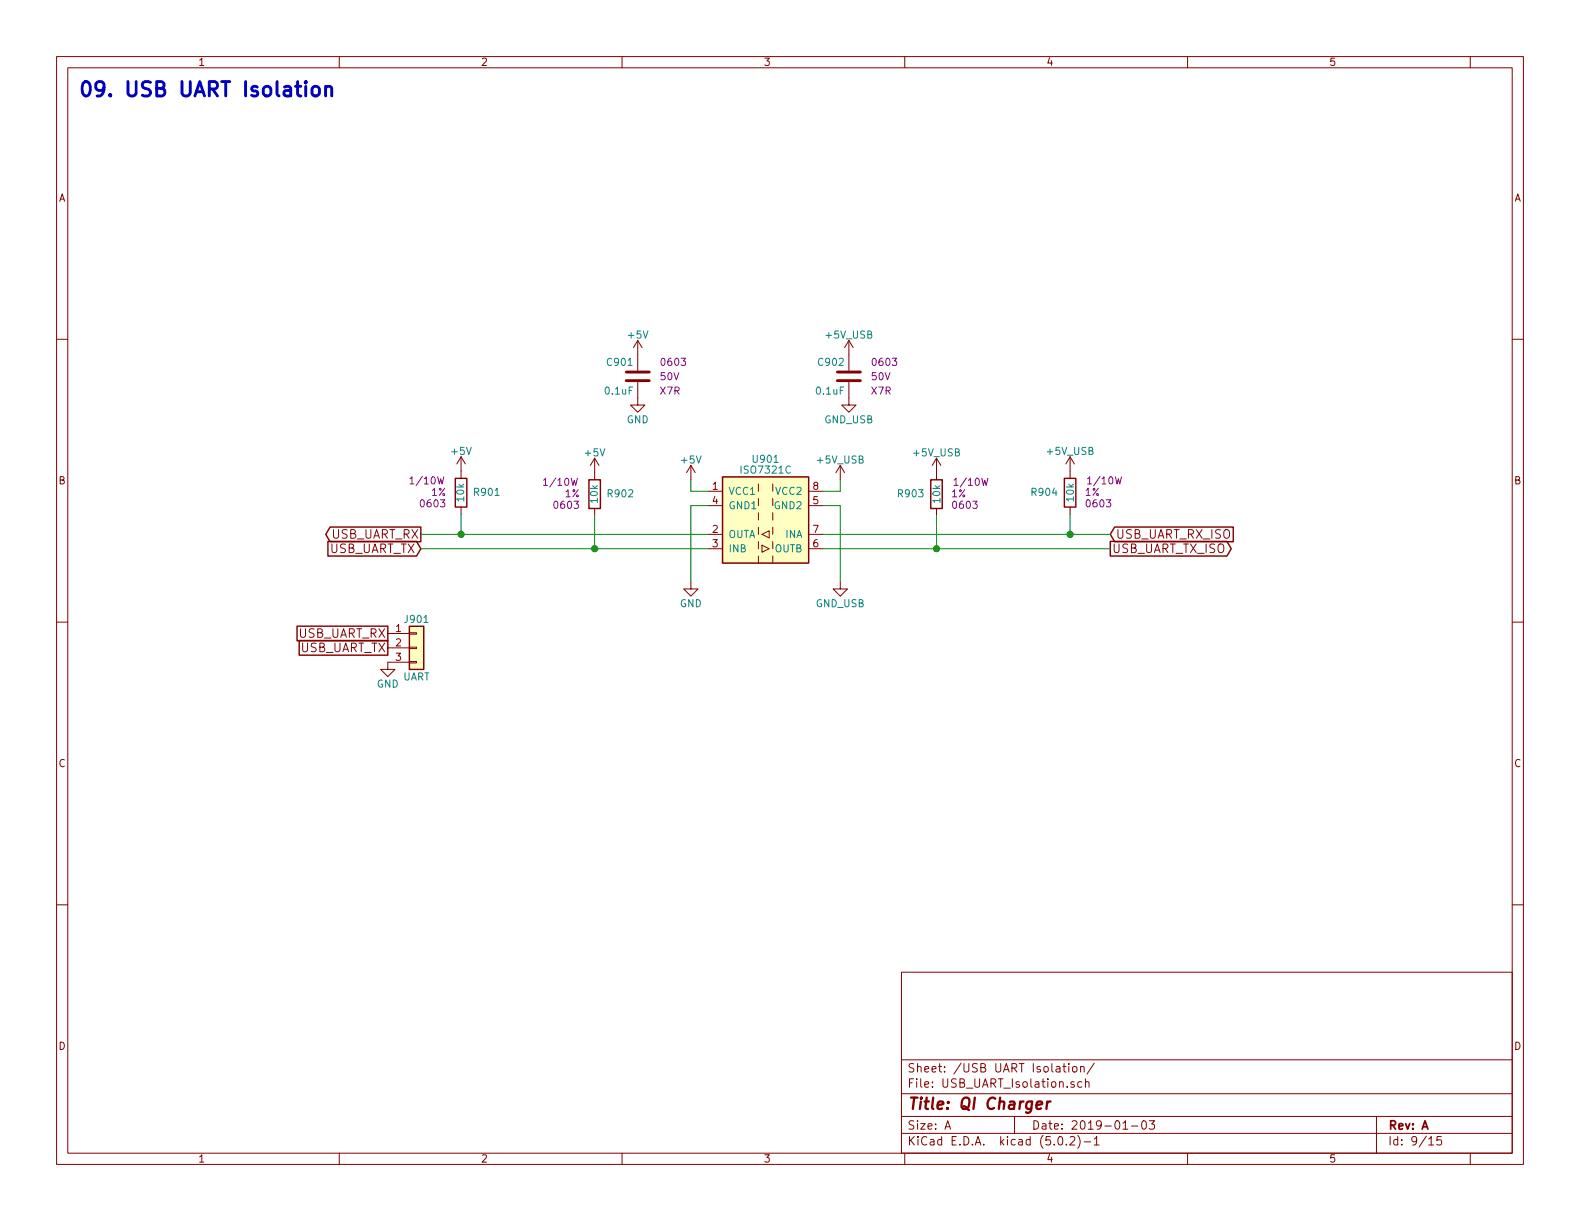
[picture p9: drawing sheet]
<svg xmlns="http://www.w3.org/2000/svg" width="279mm" height="216mm" viewBox="0 0 279 216" stroke-linecap="round" stroke-linejoin="round" font-family="sans-serif">
<g fill="none" stroke="#840000" stroke-width=".18">
<path d="M10 10h259.4v195.9h-259.4zM12 12h255.4v191.9h-255.4zM60 10v2M110 10v2M160 10v2M210 10v2M260 10v2M10 60h2M267.4 60h2M112.8 67.6v4h1.2l-1.2 1.3-1.3-1.3h1.3M112.8 60.2v5.3M112.8 60.2l-.8 1.3"/>
<path d="M112.8 60.2l.7 1.3M150.1 67.6v4h1.3l-1.3 1.3-1.3-1.3h1.3M150.1 60.2v5.3M150.1 60.2l-.7 1.3M150.1 60.2l.8 1.3M81.5 80.8v3.8M81.5 89.7v1.2M81.5 80.8l-.7 1.2M81.5 80.8l.8 1.2M105.2 81v3.8M105.2 89.9v1.3M105.2 81l-.8 1.3"/>
<path d="M105.2 81l.7 1.3M122.2 82.3l-.8 1.3M122.2 82.3v2.5M122.2 82.3l.7 1.3M125.2 86.9h2.6M125.2 94.5h2.6M125.2 97h2.6M125.2 89.4h2.6M134.1 85.6v1.3M134.1 88.1v1.3M134.1 90.7v1.2M134.1 95.8v1.2"/>
<path d="M134.1 98.3v1.3M134.7 96.4l1.3 .6-1.3 .7zM134.7 94.5l1.3-.6v1.2zM136.7 85.6v1.3M136.7 90.7v1.2M136.7 93.2v1.3M136.7 98.3v1.3M143 86.9h2.5M143 94.5h2.5M143 97h2.5M143 89.4h2.5M148.6 82.3l-.8 1.3"/>
<path d="M148.6 82.3v2.5M148.6 82.3l.8 1.3M165.6 81v3.8M165.6 89.9v1.3M165.6 81l-.8 1.3M165.6 81l.8 1.3M189.2 80.8v3.8M189.2 89.7v1.2M189.2 80.8l-.7 1.2M189.2 80.8l.8 1.2M10 110h2M68.6 112h3.8"/>
<path d="M68.6 114.6h3.8M72.4 117h1.3v.2h-1.3zM72.4 114.4h1.3v.3h-1.3zM72.4 111.9h1.3v.2h-1.3zM72.4 117.1h-3.8v1.3h1.2l-1.2 1.2-1.3-1.2h1.3M122.2 102.9v1.2h1.2l-1.2 1.3-1.3-1.3h1.3M148.6 102.9v1.2h1.3l-1.3 1.3-1.3-1.3h1.3M267.4 110h2M10 160h2M267.4 160h2M159.4 171.9h108v32h-108zM159.4 197.4h108"/>
<path d="M159.4 193.4h108M159.4 187.4h108M167.1 199.7l.5-1.5 .5 1.5M167.2 199.2h.8M179.4 197.4v3M187.9 188.6h.6M188.2 188.1v1.3l.3 .2M189 188.1v.1M189 188.6v1M189.7 188.7l.2-.1 .5 .1v.7l-.3 .2-.4-.2zM189.9 191.3a.37 .37 0 0 0-.5 .2v.2l.5 .1 .1 .2-.2 .3-.4-.1M191.1 188.7l.2-.1h.3l.1 1"/>
<path d="M191.1 188.6v1M191.3 191.3h-.4l-.3 .2 .1 .6 .2 .2 .4-.1M191.9 191.4l.1-.1a.37 .37 0 0 1 .6 .2v.8M191.9 190.8v1.5M193.5 188l-1.3 1.9M198.6 199.7h.8M200.1 199.1h1.1M202 198.3l.4-.1a.94 .94 0 0 1 0 1.5 .82 .82 0 0 1-.4-1.4zM203.2 198.2h1l-.5 .6 .4 .1v.6l-.2 .2-.7-.2M243.4 197.4v6.5M60 203.9v2M110 203.9v2"/>
<path d="M159.4 200.4h108M160 203.9v2M187.2 201.1l.4-.1a.94 .94 0 0 1 0 1.5 .79 .79 0 0 1-.4-1.4zM188.6 202.3v.2M189.2 201.1l.2-.1h.4l.2 .1 .1 .3-.1 .2-.8 .9h.9M190.6 200.8a1.71 1.71 0 0 1 0 2.2M191.7 201.9h1.2M193.5 201.4l.4-.4v1.5M193.5 202.5h.9M210 203.9v2M252.7 201.4l.4-.4v1.5M252.7 202.5h.8"/>
<path d="M254.9 201h-.7l-.1 .7 .2-.2 .5 .1 .1 .2v.5l-.2 .2-.6-.2M260 203.9v2"/>
</g>
<path d="M183.3 195.4l1-.2-.1-.4h-.5l-.4 .2v1l.2 .1 .6-.1M185.2 194.8l-.2 1.3M185.8 194.8a.55 .55 0 0 0-.7 .3" fill="none" stroke="#840000" stroke-width=".41"/>
<path d="M58 95.7h15.7l.7 1.3-.7 1.3h-15.7zM58.4 93.2h16v2.6h-16l-.8-1.3zM80.5 84.6h2v5.1h-2zM104.1 84.8h2.1v5.1h-2.1zM127.8 84.3h15.2v15.3h-15.2zM164.6 84.8h2v5.1h-2zM188.2 84.6h2v5.1h-2zM196.3 95.7h20.7l.7 1.3-.7 1.3h-20.7zM197.1 93.2h21v2.6h-21l-.8-1.3zM52.5 110.7h16.1v2.6h-16.1zM52.9 113.3h15.7v2.5h-15.7zM72.4 110.7h2.5v7.7h-2.5z" fill="none" stroke="#840000" stroke-width=".25"/>
<g fill="#ffffc2" stroke="#ffffc2" stroke-width=".18">
<path d="M127.8 84.3h15.2v15.3h-15.2z"/>
<path d="M72.4 110.7h2.5v7.7h-2.5z"/>
</g>
<path d="M74.4 94.5h50.8M74.4 97h50.8M81.5 90.9v3.6M105.2 91.2v5.8M122.2 84.8v2.1h3M125.2 89.4h-3v13.5M145.5 89.4h3.1v13.5M145.5 94.5h50.8M145.5 97h50.8M148.6 84.8v2.1h-3.1M165.6 91.2v5.8M189.2 90.9v3.6" fill="none" stroke="#008400" stroke-width=".18"/>
<path d="M110.7 67.3h4.1M110.7 65.8h4.1M148.1 67.3h4M148.1 65.8h4" fill="none" stroke="#840000" stroke-width=".51"/>
<g fill="#008400" stroke="#008400" stroke-width=".25">
<circle cx="81.5" cy="94.5" r=".51"/>
<circle cx="105.2" cy="97" r=".51"/>
<circle cx="165.6" cy="97" r=".51"/>
<circle cx="189.2" cy="94.5" r=".51"/>
</g>
<path d="M55.4 15.4a.69 .69 0 0 1 1.1 .3v.8a.68 .68 0 0 1-.7 .5 .68 .68 0 0 1-.6-.5v-.8zM57.6 15.5a.63 .63 0 0 1 1.1 .1v1.4M57.6 15.3v1.7" fill="none" stroke="#0000c2" stroke-width=".51"/>
<text font-size="3.5" fill="#0000c2" x="13.7" y="17.1">09. USB UART Isolation</text>
<text font-size="2.8" fill="#840000" x="160.4" y="196.2">Title: QI Charger</text>
<g font-size="2.1" fill="#840000">
<text x="58.5" y="95.2">USB_UART_RX</text>
<text x="197.3" y="95.2">USB_UART_RX_ISO</text>
<text x="58.1" y="97.8">USB_UART_TX</text>
<text x="196.6" y="97.8">USB_UART_TX_ISO</text>
<text x="52.7" y="112.8">USB_UART_RX</text>
<text x="52.9" y="115.3">USB_UART_TX</text>
<text x="160.4" y="189.6">Sheet: /USB UART Isolation/</text>
<text x="160.4" y="192.3">File: USB_UART_Isolation.sch</text>
<text x="160.4" y="202.5">KiCad E.D.A. kicad (5.0.2)-1</text>
<text x="160.4" y="199.7">Size: A</text>
<text x="182.4" y="199.7">Date: 2019-01-03</text>
<text x="245.4" y="199.7">Rev: A</text>
<text x="245.4" y="202.5">Id: 9/15</text>
</g>
<g font-size="1.8" fill="#840000">
<text x="35" y="11.6">1</text>
<text x="85" y="11.6">2</text>
<text x="135" y="11.6">3</text>
<text x="185" y="11.6">4</text>
<text x="235" y="11.6">5</text>
<text x="10.4" y="35.6">A</text>
<text x="267.8" y="35.6">A</text>
<text x="10.4" y="85.6">B</text>
<text x="126" y="86.6">1</text>
<text x="126" y="89.2">4</text>
<text x="143.8" y="89.2">5</text>
<text x="143.8" y="86.6">8</text>
<text x="267.8" y="85.6">B</text>
<text x="126" y="94.2">2</text>
<text x="143.8" y="94.2">7</text>
<text x="126" y="96.8">3</text>
<text x="143.8" y="96.8">6</text>
<text x="70" y="111.8">1</text>
<text x="70" y="114.3">2</text>
<text x="70" y="116.8">3</text>
<text x="10.4" y="135.6">C</text>
<text x="267.8" y="135.6">C</text>
<text x="10.4" y="185.6">D</text>
<text x="267.8" y="185.6">D</text>
<text x="35" y="205.5">1</text>
<text x="85" y="205.5">2</text>
<text x="135" y="205.5">3</text>
<text x="185" y="205.5">4</text>
<text x="235" y="205.5">5</text>
</g>
<g font-size="1.8" fill="#008484">
<text x="111.2" y="59.9">+5V</text>
<text x="146.2" y="59.9">+5V_USB</text>
<text x="107.5" y="64.7">C901</text>
<text x="144.8" y="64.7">C902</text>
<text x="107.1" y="69.8">0.1uF</text>
<text x="144.4" y="69.8">0.1uF</text>
<text x="110.8" y="74.9">GND</text>
<text x="145.8" y="74.9">GND_USB</text>
<text x="79.9" y="80.4">+5V</text>
<text x="103.6" y="80.7">+5V</text>
<text x="120.6" y="82">+5V</text>
<text x="131.3" y="83.7">ISO7321C</text>
<text x="133.3" y="81.8">U901</text>
<text x="144.6" y="82">+5V_USB</text>
<text x="161.6" y="80.7">+5V_USB</text>
<text x="185.3" y="80.4">+5V_USB</text>
<text x="82.1" y="88.6" transform="rotate(-90 82.1 88.6)">10k</text>
<text x="84" y="87.7">R901</text>
<text x="105.7" y="88.8" transform="rotate(-90 105.7 88.8)">10k</text>
<text x="107.6" y="87.9">R902</text>
<text x="128.8" y="87.5">VCC1</text>
<text x="137.3" y="87.5">VCC2</text>
<text x="158.9" y="87.9">R903</text>
<text x="166.3" y="88.8" transform="rotate(-90 166.3 88.8)">10k</text>
<text x="182.5" y="87.7">R904</text>
<text x="189.9" y="88.6" transform="rotate(-90 189.9 88.6)">10k</text>
<text x="128.8" y="95.1">OUTA</text>
<text x="128.8" y="90">GND1</text>
<text x="137.1" y="90">GND2</text>
<text x="138.9" y="95.1">INA</text>
<text x="128.8" y="97.7">INB</text>
<text x="137" y="97.7">OUTB</text>
<text x="120.2" y="107.4">GND</text>
<text x="144.3" y="107.4">GND_USB</text>
<text x="71.7" y="110.2">J901</text>
<text x="66.6" y="121.6">GND</text>
<text x="71.2" y="120.3">UART</text>
</g>
<g font-size="1.8" fill="#840084">
<text x="117.1" y="64.7">0603</text>
<text x="154.5" y="64.7">0603</text>
<text x="116.8" y="69.8">X7R</text>
<text x="116.8" y="67.2">50V</text>
<text x="154.1" y="69.8">X7R</text>
<text x="154.2" y="67.2">50V</text>
<text x="72.9" y="85.6">1/10W</text>
<text x="74.5" y="89.7">0603</text>
<text x="76.3" y="87.7">1%</text>
<text x="96.5" y="85.9">1/10W</text>
<text x="98.2" y="90">0603</text>
<text x="99.9" y="87.9">1%</text>
<text x="168.3" y="87.9">1%</text>
<text x="168.7" y="90">0603</text>
<text x="169.1" y="85.9">1/10W</text>
<text x="191.9" y="87.7">1%</text>
<text x="192.3" y="89.7">0603</text>
<text x="192.8" y="85.6">1/10W</text>
</g>
</svg>
